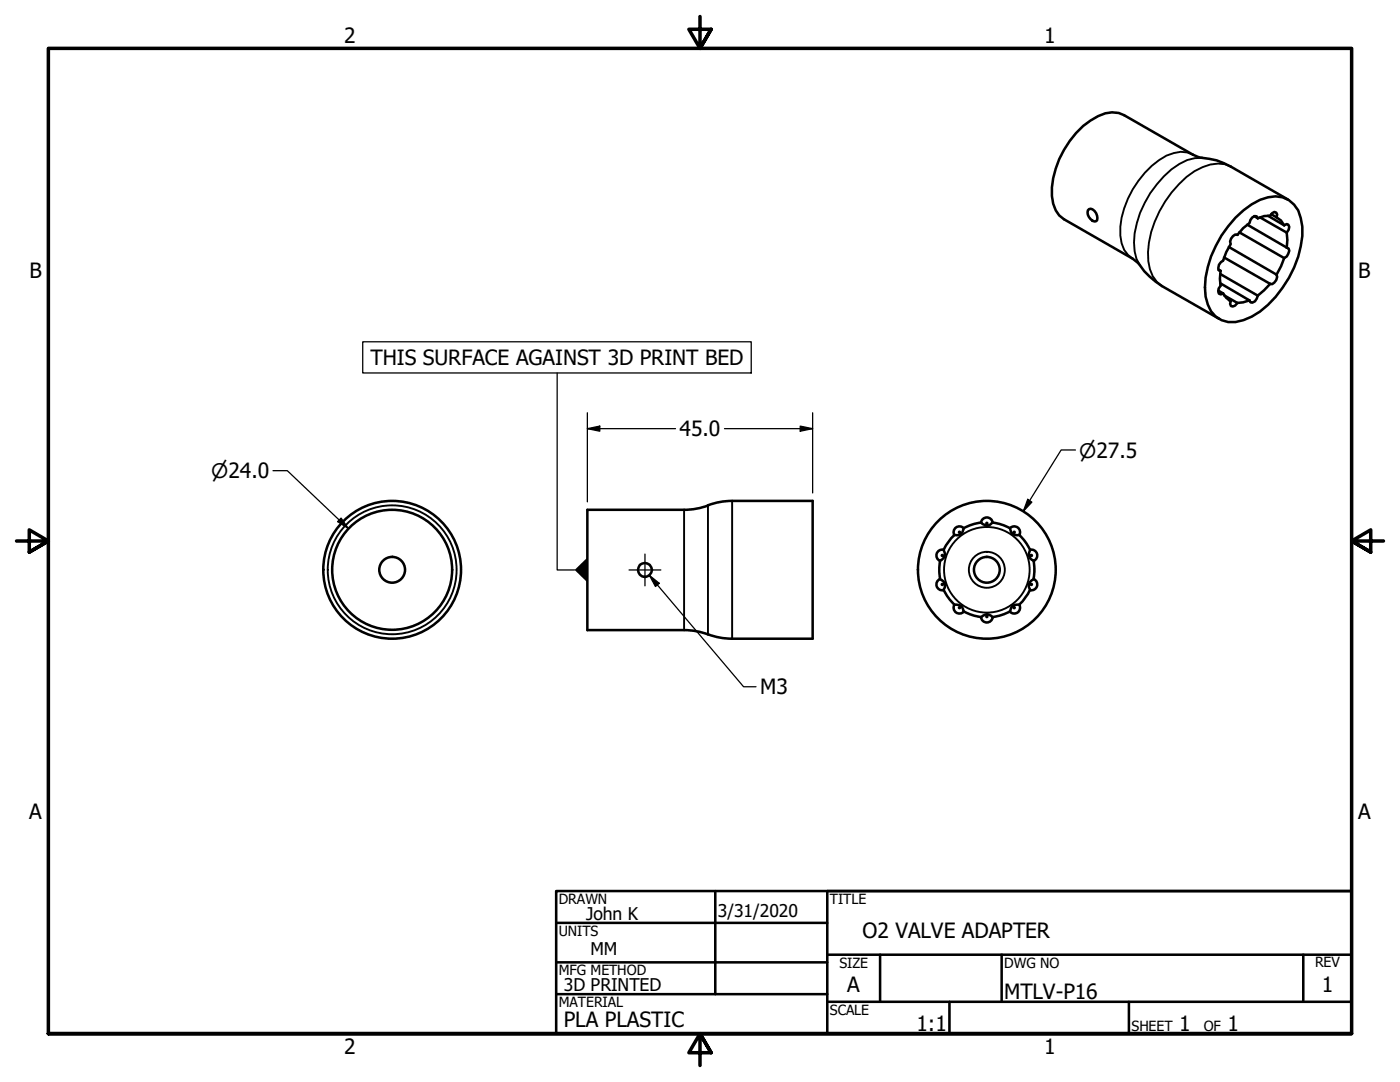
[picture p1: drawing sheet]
<svg xmlns="http://www.w3.org/2000/svg" width="279mm" height="216mm" viewBox="0 0 279 216" stroke-linecap="round" stroke-linejoin="round" font-family="sans-serif">
<!-- layer: Visible (ANSI) -->
<g fill="none" stroke="#000" stroke-width=".51">
<path d="M257 39.8l-11.3-6.5a19.5 19.5 0 0 0-6.6-2l-1-.4-13.8-7.9a5.4 5.4 0 0 0-5.2 .2 18.2 18.2 0 0 0-9.2 14.2 7.5 7.5 0 0 0 1.5 5.6l.9 .8 13.8 7.8a7.3 7.3 0 0 1 2.2 2.5l2.3 2.1 1.3 .9 11.4 6.5M217.1 42l.3-.3a1.62 1.62 0 0 1 1.4 2.4 1.71 1.71 0 0 1-1.7-2.1zM243.1 58l1 .5M243.2 53.8l.4 .2M243.5 56.5l5.9 3.4M243.5 54.7l7.5 4.3M243.6 54l-.1 1.6 .1 1.4-.4 .6-.1 .6 .2 .4 .3 .1 .5-.2M244.1 58.5l.6 .9 .9 .7M244.3 58.9l2.7 1.6M244.3 51.4l9.2 5.2M245.2 59.9l.4 .2M245.2 49.3l9.6 5.5"/>
<path d="M246.6 43.4a12.6 12.6 0 0 1 8-4.2 5.1 5.1 0 0 1 5 4.3 13.8 13.8 0 0 1-.5 7.7 23.3 23.3 0 0 1-7.6 11 9.6 9.6 0 0 1-6.4 2.1 4.9 4.9 0 0 1-4.1-3.5 12.5 12.5 0 0 1 0-7.5 23.1 23.1 0 0 1 5.6-9.9zM246.9 46.8l.1 .1M247 46.9l-.5-.1a1.58 1.58 0 0 0-.9 1.9l-.9 1.6-.6 1.7a1.58 1.58 0 0 0-.9 1.9l.4 .1M247.3 46.4l9 5.1M248.9 44.8l7.9 4.6M249.4 59.9l-1.3 .4-1.1 .2M250.3 43.1l.7 .5M251 43.6l-.2-.4a1.27 1.27 0 0 0-1.4 1.3l-1.3 1-1.1 1.4M251 59a1.27 1.27 0 0 1-1.4 1.3l-.2-.4M251.5 43.4l5.3 3M253 43.1l3.3 1.9M253.5 56.6l-2.5 2.4"/>
<path d="M253.7 42.7l1.1 .7M254.8 43.4l.1-.6-.2-.4-.4-.1-.4 .2-.4 .6h-1.2l-1.3 .5M254.8 43.4l.9 .6 .6 1M254.8 54.8a1.58 1.58 0 0 1-.9 1.9l-.4-.1M256.3 45l.5-.3 .3 .1 .2 .5-.1 .5-.4 .6M256.3 51.5l-.6 1.6-.9 1.7M256.8 49.4l.4 .2a1.66 1.66 0 0 1-.9 1.9M256.8 46.4l.1 1.5-.1 1.5M245.6 60.1l-.1 .5 .2 .5 .4 .1 .4-.2 .5-.5M146.1 99.9l-2.1 .2-2.7 .7M146.1 99.9h16.1v27.5h-16.1M136.5 101.7h-19.3v24h19.3"/>
<path d="M141.3 100.9l-2.7 .7-2 .1M187.6 115.5a1.17 1.17 0 0 0-.7 1.5 1.17 1.17 0 0 0 1.4 .8M187.6 115.6a1.36 1.36 0 0 1 .7 2.1M187.6 111.9l-.1 1.8 .1 1.8M188.3 109.7a1.17 1.17 0 0 0-1.4 .8 1.17 1.17 0 0 0 .7 1.4M188.3 117.7l1 1.6 1.2 1.3M190.5 106.7l-1.2 1.4-1 1.6a1.44 1.44 0 0 1-.7 2.2M192.3 105.4a1.43 1.43 0 0 1-1.9 1.3M192.4 105.4a1.17 1.17 0 0 0-1.6-.1 1.17 1.17 0 0 0-.3 1.5M195.8 104.3a1.34 1.34 0 0 0 2.3 0 1.18 1.18 0 0 0-1.2-1 1.18 1.18 0 0 0-1.1 1l-1.8 .4-1.7 .7M198.1 104.3l1.8 .4 1.6 .7a1.44 1.44 0 0 0 2 1.3M201.5 105.4a1.17 1.17 0 0 1 1.6-.1 1.17 1.17 0 0 1 .3 1.5"/>
<path d="M203.4 106.7l1.2 1.4 1 1.6M205.5 116.1l.7-.5a1.04 1.04 0 0 1 .8 1.4 1.04 1.04 0 0 1-1.5 .6 1.16 1.16 0 0 1 0-1.5zM205.6 117.7l-1 1.6-1.2 1.4M205.6 109.7a1.16 1.16 0 0 1 1.3 .8 1.16 1.16 0 0 1-.6 1.4 1.38 1.38 0 0 1-.7-2.2M206.3 111.9l.1 1.8-.1 1.8M136.6 125.7l2.7 .3 2 .6M141.3 126.6l2 .6 2.8 .2M190.4 120.7a1.39 1.39 0 0 1 1.9 1.3 1.17 1.17 0 0 1-1.5 .2 1.17 1.17 0 0 1-.4-1.5zM192.3 122l1.7 .7 1.8 .4M195.8 123.2a1.18 1.18 0 0 0 1.1 1 1.18 1.18 0 0 0 1.2-1 1.35 1.35 0 0 0-2.3 0M201.6 122l-1.7 .7-1.8 .4M203.4 120.7a1.17 1.17 0 0 1-.3 1.5 1.17 1.17 0 0 1-1.6-.2"/>
<path d="M203.5 120.7a1.37 1.37 0 0 0-2 1.3"/>
<circle cx="78.3" cy="113.7" r="12"/>
<circle cx="78.3" cy="113.7" r="2.57"/>
<circle cx="78.3" cy="113.7" r="13.7"/>
<circle cx="128.7" cy="113.7" r="1.39"/>
<circle cx="196.9" cy="113.7" r="2.57"/>
<circle cx="196.9" cy="113.7" r="13.7"/>
</g>
<!-- layer: Visible Narrow (ANSI) -->
<g fill="none" stroke="#000" stroke-width=".38">
<path d="M238.1 30.9a5.6 5.6 0 0 0-5.3 .2 18.4 18.4 0 0 0-9.2 15.9 5.4 5.4 0 0 0 2.5 4.6M239.9 31.5a8.6 8.6 0 0 0-6.1 2.3 20.6 20.6 0 0 0-7.5 14.6l.1 1.8 .4 1.5 .7 1.3M245.7 33.3a6.3 6.3 0 0 0-5.7 0 16.7 16.7 0 0 0-7.5 6.9 19 19 0 0 0-3.3 11.9 6.3 6.3 0 0 0 2.7 5M146.1 99.9v27.5M136.5 101.7v24M141.3 100.8v25.8"/>
<circle cx="78.3" cy="113.7" r="12.9"/>
<circle cx="188.1" cy="116.6" r=".16"/>
<circle cx="188.1" cy="110.8" r=".16"/>
<circle cx="191.5" cy="106.2" r=".16"/>
<circle cx="196.9" cy="113.7" r="3.6"/>
<circle cx="196.9" cy="113.7" r="8.5"/>
<circle cx="196.9" cy="104.4" r=".16"/>
<circle cx="202.4" cy="106.2" r=".16"/>
<circle cx="205.8" cy="116.6" r=".16"/>
<circle cx="205.8" cy="110.8" r=".16"/>
<circle cx="191.5" cy="121.3" r=".16"/>
<circle cx="196.9" cy="123" r=".16"/>
<circle cx="202.4" cy="121.3" r=".16"/>
</g>
<!-- layer: Border (ANSI) -->
<path d="M139.7 3.3v6.4l-2.2-3.9h4.4l-2.2 3.9 2.2-3.9M3.3 107.9h6.4l-3.9-2.2v4.5l3.9-2.3-3.9 2.3M276.1 107.9h-6.4l3.9-2.2v4.5l-3.9-2.3 3.9 2.3M9.7 206.2v-196.5h260v196.5h-260h260M141.9 210.1l-2.2-3.9 2.2 3.9h-4.4l2.2-3.9v6.4" fill="none" stroke="#000" stroke-width=".7"/>
<!-- layer: Title (ANSI) -->
<g fill="none" stroke="#000" stroke-width=".51">
<path d="M111 177.8h158.7v28.4h-158.7zM142.7 177.8v20.6M269.7 177.8h-104.6v28.4M111 184.1h54.1M111 192h54.1M111 198.4h54.1M165.1 190.5h104.6M165.1 199.9h104.6M175.6 190.5v9.4M189.5 199.9v6.3M199.9 190.5v9.4M225.3 199.9v6.3"/>
<path d="M260.1 190.5v9.4"/>
</g>
<!-- layer: Dimension (ANSI) -->
<path d="M54.5 93.9h2.8l12.2 11.6M117.2 85.5l2.5-.5v1zM117.2 85.5h17.6M117.2 82.4v17.7M144.6 85.5h17.6M159.7 85l2.5 .5-2.5 .5zM162.2 82.4v16M205.1 99.6l.8 .6-1.7 1.8zM214.6 89.8h-2.8l-7.6 12.2M67.4 104.1l.7-.7 1.4 2.1z" fill="none" stroke="#000" stroke-width=".25"/>
<g fill="#000">
<path d="M117.2 85.5l2.5-.5v1z" fill-rule="evenodd"/>
<path d="M159.7 85l2.5 .5-2.5 .5z" fill-rule="evenodd"/>
<path d="M205.1 99.6l.8 .6-1.7 1.8z" fill-rule="evenodd"/>
<path d="M67.4 104.1l.7-.7 1.4 2.1z" fill-rule="evenodd"/>
</g>
<!-- layer: Center Mark (ANSI) -->
<path d="M125.5 113.7h6.4M128.7 110.6v6.3" fill="none" stroke="#000" stroke-width=".25"/>
<!-- layer: Symbol (ANSI) -->
<path d="M72.4 68.2h77.5v6.2h-77.5zM111.2 74.4v39.3h3.5M129.6 114.8l2 1.6-.8 .6zM129.6 114.8l18.8 22.2h2.5" fill="none" stroke="#000" stroke-width=".25"/>
<g fill="#000">
<path d="M114.7 113.7l2.5-2.4v4.9z" fill-rule="evenodd"/>
<path d="M129.6 114.8l2 1.6-.8 .6z" fill-rule="evenodd"/>
</g>
<g font-size="4.2">
<text x="68.7" y="8.6">2</text>
<text x="208.4" y="8.6">1</text>
<text x="5.9" y="55.5">B</text>
<text x="271.1" y="55.5">B</text>
<text x="73.9" y="72.8">THIS SURFACE AGAINST 3D PRINT BED</text>
<text x="135.6" y="87.1">45.0</text>
<text x="151.7" y="138.6">M3</text>
<text x="5.8" y="163.4">A</text>
<text x="271" y="163.4">A</text>
<text x="172.1" y="187.2">O2 VALVE ADAPTER</text>
<text x="169.1" y="198">A</text>
<text x="263.8" y="198">1</text>
<text x="200.4" y="199.3">MTLV-P16</text>
<text x="112.5" y="204.9">PLA PLASTIC</text>
<text x="182.9" y="205.7">1:1</text>
<text x="235.3" y="205.7">1</text>
<text x="245" y="205.7">1</text>
<text x="68.7" y="210.3">2</text>
<text x="208.4" y="210.3">1</text>
</g>
<g font-size="4">
<text x="42.2" y="95.4">⌀24.0</text>
<text x="215.4" y="91.3">⌀27.5</text>
</g>
<g font-size="3.5">
<text x="117" y="183.6">John K</text>
<text x="143.3" y="183.1">3/31/2020</text>
<text x="117.9" y="190.6">MM</text>
<text x="112.5" y="197.7">3D PRINTED</text>
</g>
<g font-size="2.8">
<text x="111.5" y="180.3">DRAWN</text>
<text x="165.6" y="180.3">TITLE</text>
<text x="111.5" y="186.8">UNITS</text>
<text x="111.5" y="194.6">MFG METHOD</text>
<text x="167.5" y="193.1">SIZE</text>
<text x="200.4" y="193.1">DWG NO</text>
<text x="262.4" y="193">REV</text>
<text x="111.5" y="200.9">MATERIAL</text>
<text x="165.6" y="202.5">SCALE</text>
<text x="225.8" y="205.7">SHEET</text>
<text x="240.2" y="205.7">OF</text>
</g>
</svg>
